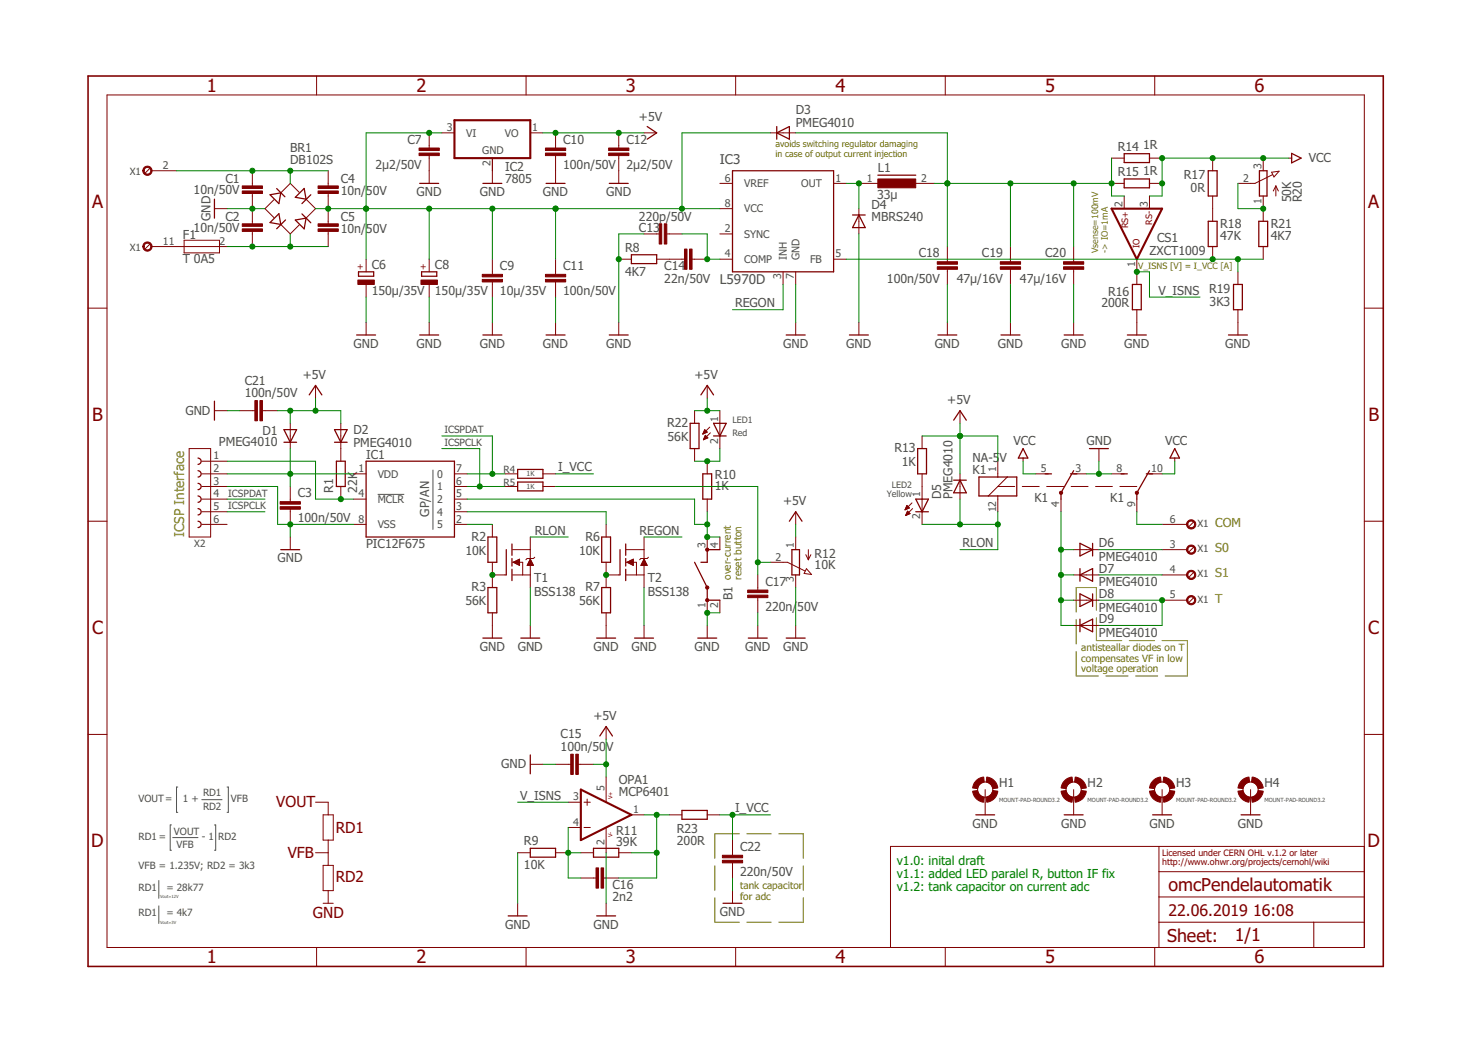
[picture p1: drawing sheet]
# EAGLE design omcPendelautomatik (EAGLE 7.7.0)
Assembly variants: VO_3V2_FIX

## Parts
B1  JTP1138/4.3  JTP1138-4.3MM  [SMD_X4_11X6]
BR1  DB102S  RECT-DIL-1A-100V-SMD  [DBS]
C1  10n/50V  X7R-10000P-1206  [1206]
C2  10n/50V  X7R-10000P-1206  [1206]
C3  100n/50V  X7R-100000P-1206  [1206]
C4  10n/50V  X7R-10000P-1206  [1206]
C5  10n/50V  X7R-10000P-1206  [1206]
C6  150µ/35V  AEC-150U-35V-F  [PANF]
C7  2µ2/50V  X7R-2200000P-1206  [1206]
C8  150µ/35V  AEC-150U-35V-F  [PANF]
C9  10µ/35V  X7R-10000000P-1210  [1210]
C10  100n/50V  X7R-100000P-1206  [1206]
C11  100n/50V  X7R-100000P-1206  [1206]
C12  2µ2/50V  X7R-2200000P-1206  [1206]
C13  220p/50V  NP0-220P-1206  [1206]
C14  22n/50V  X7R-22000P-1206  [1206]
C15  100n/50V  X7R-100000P-1206  [1206]
C16  2n2  NP0-2200P-1206  [1206]
C17  220n/50V  X7R-220000P-1206  [1206]
C18  100n/50V  X7R-100000P-1206  [1206]
C19  47µ/16V  X5R-47000000P-1210  [1210]
C20  47µ/16V  X5R-47000000P-1210  [1210]
C21  100n/50V  X7R-100000P-1206  [1206]
C22  220n/50V  X7R-220000P-1206  [1206]
CS1  ZXCT1009  ZXCT1009F  [SOT23]
D1  PMEG4010  PMEGXX10-40VBEA  [SOD323]
D2  PMEG4010  PMEGXX10-40VBEA  [SOD323]
D3  PMEG4010  PMEGXX10-40VBEA  [SOD323]
D4  MBRS240  [DO214AA]
D5  PMEG4010  PMEGXX10-40VBEA  [SOD323]
D6  PMEG4010  PMEGXX10-40VBEA  [SOD323]
D7  PMEG4010  PMEGXX10-40VBEA  [SOD323]
D8  PMEG4010  PMEGXX10-40VBEA  [SOD323]
D9  PMEG4010  PMEGXX10-40VBEA  [SOD323]
F1  T 0A5  OMT-T0A5-125V  [OMT125]
H1  MOUNT-PAD-ROUND3.2  [3,2-PAD]
H2  MOUNT-PAD-ROUND3.2  [3,2-PAD]
H3  MOUNT-PAD-ROUND3.2  [3,2-PAD]
H4  MOUNT-PAD-ROUND3.2  [3,2-PAD]
IC1  PIC12F675  PIC12F675SN  [SOIC08]
IC2  7805  78L05ACY  [SOT89W]
IC3  L5970D  [SOIC08]
K1  NA-5V  NA-5VDC  [THT_5M08M_5M08M_2M54M]
L1  33µ  PISM-330X  [PISM]
LED1  Red  LEDMONO-RED-KP3216  [LED3216]
LED2  Yellow  LEDMONO-YELLOW-KP3216  [LED3216]
OPA1  MCP6401  [SOT23-5]
R1  22K  RC1206-22000  [1206]
R2  10K  RC1206-10000  [1206]
R3  56K  RC1206-56000  [1206]
R4  1K  RC1206-1000  [1206]
R5  1K  RC1206-1000  [1206]
R6  10K  RC1206-10000  [1206]
R7  56K  RC1206-56000  [1206]
R8  4K7  RC1206-4700  [1206]
R9  10K  RC1206-10000  [1206]
R10  1K  RC1206-1000  [1206]
R11  39K  RC1206-39000  [1206]
R12  10K  M44-10000W  [TTM44W]
R13  1K  RC1206-1000  [1206]
R14  1R  RC1206-1.0  [1206]
R15  1R  RC1206-1.0  [1206]
R16  200R  RC1206-200  [1206]
R17  0R  RC1206-0.0  [1206]
R18  47K  RC1206-47000  [1206]
R19  3K3  RC1206-3300  [1206]
R20  50K  M44-50000W  [TTM44W]  (not fitted in variant VO_3V2_FIX)
R21  4K7  RC1206-4700  [1206]  (not fitted in variant VO_3V2_FIX)
R22  56K  RC1206-56000  [1206]
R23  200R  RC1206-200  [1206]
T1  BSS138  [SOT23]
T2  BSS138  [SOT23]
X1  RT034 Typ 086  SCWTRMX06-3M81  [RT03406T086]
X2  2X3  BOXHD-06-S-2.54  [BOXHD-06-2.54-S]

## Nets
+5V: C10.1 C12.1 C15.2 C21.2 D1.A D2.A D5.C IC2.1(VO) K1.1 LED1.1(A) OPA1.5(V+) R12.1(A) R13.2 R22.2
GND: B1.1 B1.2 BR1.- C1.2 C2.1 C3.2 C6.CN(-) C7.2 C8.CN(-) C9.2 C10.2 C11.2 C12.2 C13.1 C15.1 C17.2 C18.2 C19.2 C20.2 C21.1 C22.2 D4.A H1.B3,2(MOUNT) H2.B3,2(MOUNT) H3.B3,2(MOUNT) H4.B3,2(MOUNT) IC1.8(VSS) IC2.2(GND) IC3.7(GND) K1.3(O) K1.8(S) OPA1.2(V-) R3.1 R7.1 R8.1 R9.1 R12.3(E) R16.1 R19.1 T1.2(S) T2.2(S) X2.3
I_VCC: C22.1 R4.2 R23.1
ICSPCLK: IC1.6 R5.1 X2.5
ICSPDAT: IC1.7 R4.1 X2.4
N$1: D4.C IC3.1(OUT) L1.1
N$2: R20.1(A) R20.2(S) R21.2
N$3: C13.2 C14.1 IC3.4(COMP)
N$4: C14.2 R8.2
N$5: R2.1 R3.2 T1.1(G)
N$6: BR1.+ C4.2 C5.1 C6.CP(+) C7.1 C8.CP(+) C9.1 C11.1 D3.C IC2.3(VI) IC3.8(VCC)
N$7: C3.1 D1.C IC1.1(VDD) X2.2
N$8: F1.1 X1.1
N$9: IC3.5(FB) R18.1 R19.2 R21.1
N$10: IC1.4(!MCLR!) R1.1 X2.1
N$11: D2.C R1.2
N$12: IC1.2 R2.2
N$13: R6.1 R7.2 T2.1(G)
N$14: IC1.3 R6.2
N$15: LED2.1(A) R13.1
N$16: R17.1 R18.2
N$17: BR1.AC1 C1.1 C4.1 X1.2
N$18: D6.C X1.3
N$19: C17.1 R5.2 R12.2(S)
N$20: C16.1 OPA1.4(-IN) R9.2 R11.1
N$21: D7.A X1.4
N$22: D6.A D7.C D8.A D9.C K1.4(P)
N$23: BR1.AC2 C2.2 C5.2 F1.2
N$24: K1.9(P) X1.6
N$27: B1.3 B1.4 IC1.5 R10.1
N$29: D8.C D9.A X1.5
N$32: LED1.2(C) R10.2 R22.1
N$33: C16.2 OPA1.1(OUT) R11.2 R23.2
REGON: IC3.3(INH) T2.3(D)
RLON: D5.A K1.12 LED2.2(C) T1.3(D)
V_ISNS: CS1.1(IOUT) OPA1.3(+IN) R16.2
VCC: CS1.3(-RS) K1.5(S) K1.10(O) R14.2 R15.2 R17.2 R20.3(E)
VOUT: C18.1 C19.1 C20.1 CS1.2(+RS) D3.A L1.2 R14.1 R15.1
Unconnected: IC3.2(SYNC) IC3.6(VREF) X2.6

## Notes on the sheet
- avoids switching regulator damaging
  in case of output current injection
- Vsense=100mV
  -> IO=1mA
- V_ISNS [V] = I_VCC [A]
- COM
- ICSP Interface
- S0
- S1
- over-current
  reset button
- T
- antisteallar diodes on T
  compensates VF in low
  voltage operation
- RD1
- VOUT | = | 1 + | VFB
- RD2 | VOUT
- VOUT | RD1
- RD1 | = | - 1 | RD2
- VFB
- VFB
- v1.0: inital draft
- Licensed under CERN OHL v.1.2 or later
  http://www.ohwr.org/projects/cernohl/wiki
- VFB = 1.235V; RD2 = 3k3
- v1.1: added LED paralel R, button IF fix
- RD2
- RD1 | = 28k77 | v1.2: tank capacitor on current adc
- Vout=12V
- tank capacitor
  for adc
- RD1 | = 4k7 | GND
- Vout=3V

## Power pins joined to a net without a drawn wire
GND: IC2.4(GND)

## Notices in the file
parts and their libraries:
omcResistor: Copyright & License
This library is licensed under the Lesser General Public License, Version 3.
More Information about the General Public License is available at http://www.gnu.org/copyleft/lgpl.html.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
omcDiode: This library is licensed under the General Public License, Version 3.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
